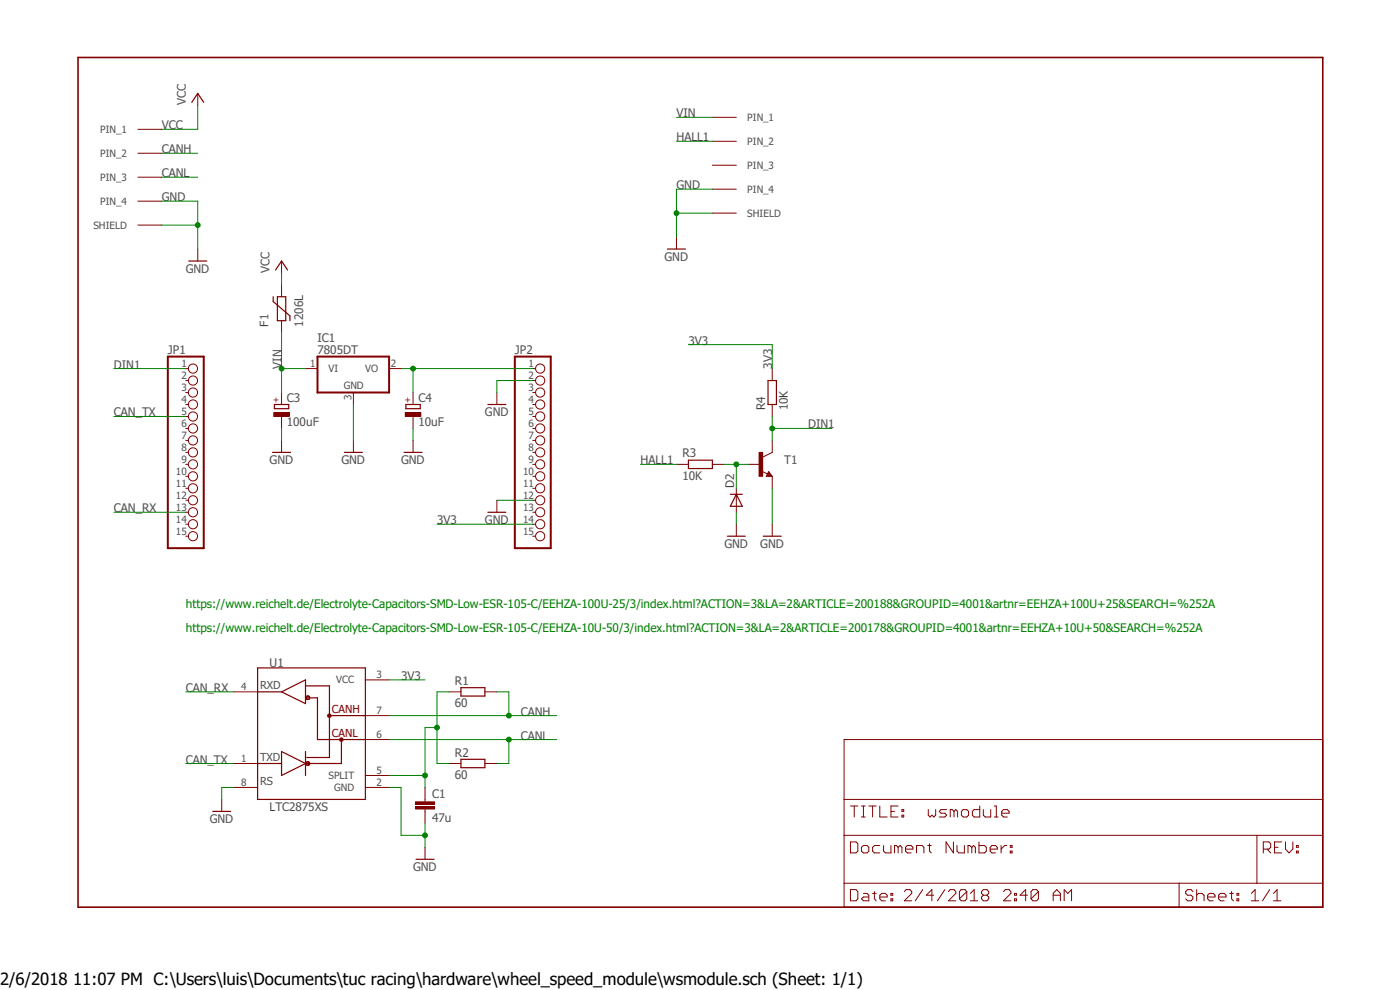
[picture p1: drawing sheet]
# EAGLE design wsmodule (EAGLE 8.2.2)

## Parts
C1  47u  CC1210  [C1210]
C3  100uF  CPOL-EUD  [PANASONIC_D]
C4  10uF  CPOL-EUC  [PANASONIC_C]
D2  DIODE-GF1  [GF1]
F1  1206L  [1206L]
IC1  7805DT  [TO252]
INPUT  M8-718-MALE  [M18-718-MALE]
JP1  PINHD-1X15  [1X15]
JP2  PINHD-1X15  [1X15]
OUTPUT  M8-718-FEMALE  [M18-718-FEMALE]
R1  60  RR1206  [R1206]
R2  60  RR1206  [R1206]
R3  10K  RR1206  [R1206]
R4  10K  RR1206  [R1206]
T1  BC849  [SOT23]
U1  LTC2875XS  [SO-08]

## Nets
3V3: JP2.14 R4.2 U1.3(VCC)
5V: C4.+ IC1.2(VO) JP2.1
CAN_RX: JP1.13 U1.4(RXD)
CAN_TX: JP1.5 U1.1(TXD)
CANH: INPUT.P$2(PIN_2) R1.2 U1.7(CANH)
CANL: INPUT.P$3(PIN_3) R2.2 U1.6(CANL)
DIN1: JP1.1 R4.1 T1.3(C)
GND: C1.2 C3.- C4.- D2.A IC1.3(GND) INPUT.L(SHIELD) INPUT.P$4(PIN_4) INPUT.R(SHIELD) JP2.2 JP2.12 OUTPUT.L(SHIELD) OUTPUT.P$4(PIN_4) OUTPUT.R(SHIELD) T1.2(E) U1.2(GND) U1.8(RS1)
HALL1: OUTPUT.P$2(PIN_2) R3.1
N$1: D2.C R3.2 T1.1(B)
N$3: C1.1 R1.1 R2.1 U1.5(SPLIT)
VCC: F1.P$2 INPUT.P$1(PIN_1)
VIN: C3.+ F1.P$1 IC1.1(VI) OUTPUT.P$1(PIN_1)
Unconnected: JP1.2 JP1.3 JP1.4 JP1.6 JP1.7 JP1.8 JP1.9 JP1.10 JP1.11 JP1.12 JP1.14 JP1.15 JP2.3 JP2.4 JP2.5 JP2.6 JP2.7 JP2.8 JP2.9 JP2.10 JP2.11 JP2.13 JP2.15 OUTPUT.P$3(PIN_3)

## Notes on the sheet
- https://www.reichelt.de/Electrolyte-Capacitors-SMD-Low-ESR-105-C/EEHZA-100U-25/3/index.html?ACTION=3&LA=2&ARTICLE=200188&GROUPID=4001&artnr=EEHZA+100U+25&SEARCH=%252A
- https://www.reichelt.de/Electrolyte-Capacitors-SMD-Low-ESR-105-C/EEHZA-10U-50/3/index.html?ACTION=3&LA=2&ARTICLE=200178&GROUPID=4001&artnr=EEHZA+10U+50&SEARCH=%252A
